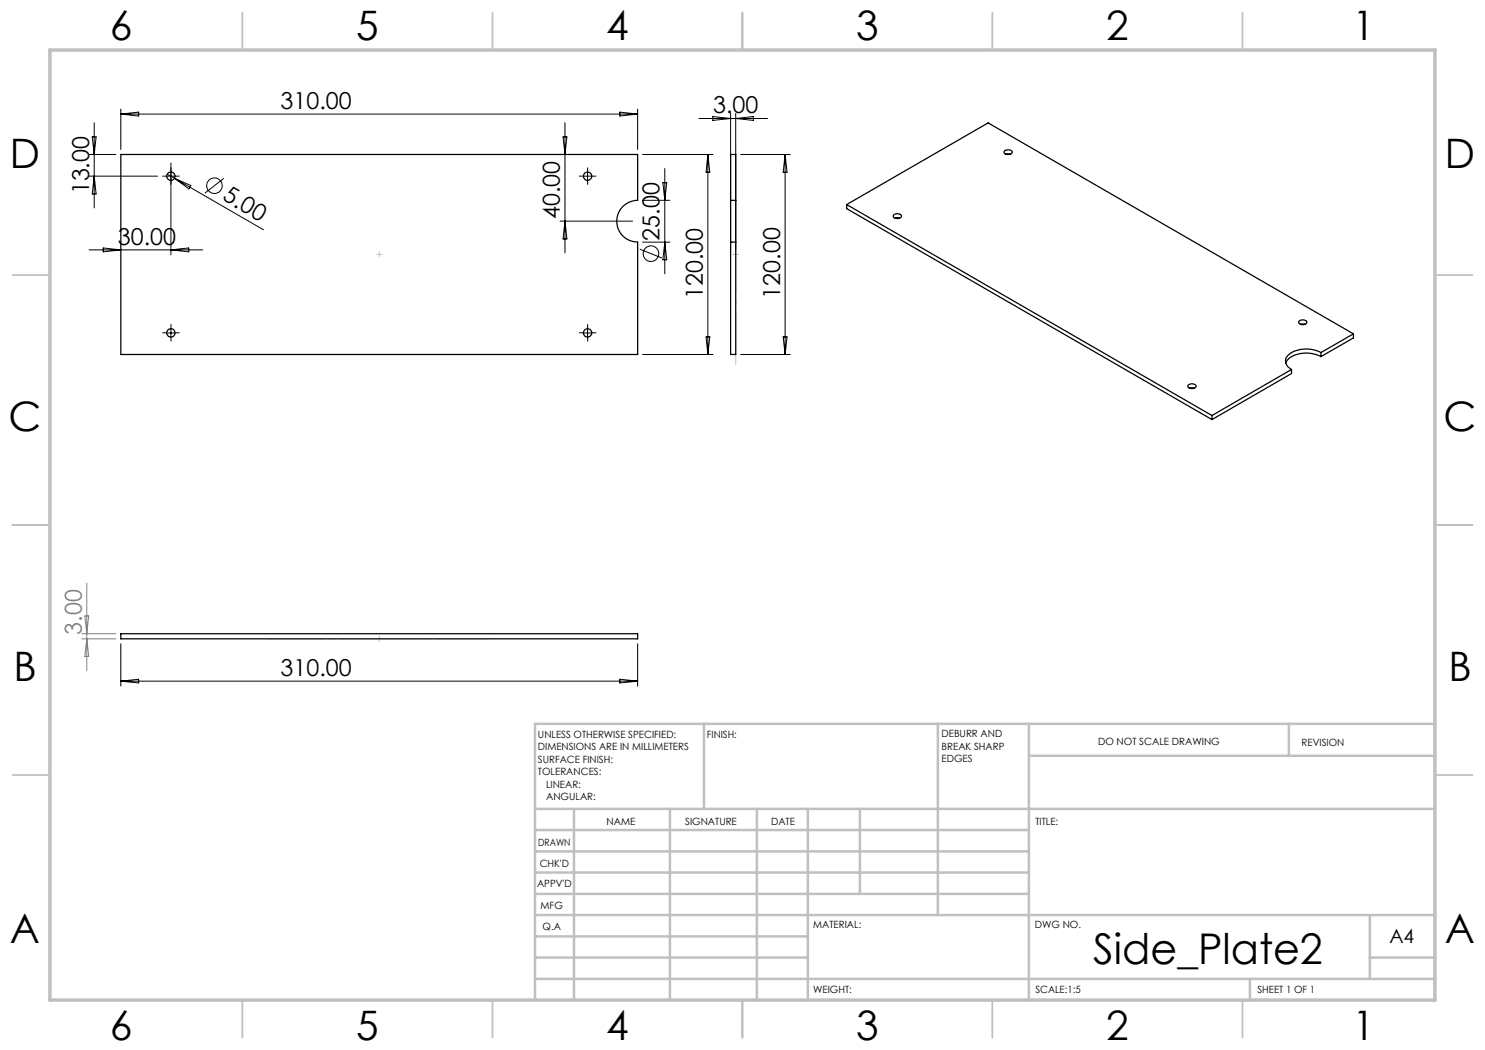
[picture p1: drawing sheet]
<svg xmlns="http://www.w3.org/2000/svg" width="297mm" height="210mm" viewBox="0 0 297 210" stroke-linecap="round" stroke-linejoin="round" font-family="sans-serif">
<g fill="none" stroke="#000" stroke-width=".2">
<path d="M17.9 35.2h13.6M17.9 30.9h5.3M18.5 27.4h.7l-.4 3.5zM18.8 24.5v17.1M18.8 35.2l.4 3.6h-.7zM24.2 21.8v8.1M24.2 22.8h103.3M24.2 22.8l3.5-.4v.8zM33.3 35.2h1.7M33.4 34.8l1.5 .9M34.2 32.6v18.4M34.9 35.7l17.8 10.3"/>
<path d="M34.9 35.7l3.3 1.4-.4 .7zM44.8 35.7l-3.8 2.9M112.6 27.4h.8l-.4 3.5zM113 24.5v26.1M116.7 35.2h1.7M117.5 34.4v1.7M124 22.4l3.5 .4-3.5 .4zM127.5 21.8v8.1M128.5 30.9h14.1M132.6 36.5h.7l-.3 3.6zM133 33.7v21.1M139.8 23.7h13.7"/>
<path d="M141.6 30.9v40M141.6 30.9l.4 3.6h-.8zM142.6 23.3l3.5 .4-3.5 .4zM146.1 22.7v27.2M147.1 22.7v27.2M147.1 23.7l3.6-.4v.8zM148.1 30.9h9.9M157 30.9l.4 3.6h-.8zM157 30.9v40M17.8 50h22.7M20.6 49.6l3.6 .4-3.6 .4zM34.2 50l3.5-.4v.8z"/>
<path d="M112 44.2h14.5M113 44.2l.4 3.6h-.8zM128 49.8l4.4 1.8M128.5 40.1h5.5M128.5 48.4h5.5M133 48.4l.3 3.6h-.7zM33.3 66.6h1.7M34.2 65.7v1.7M116.7 66.6h1.7M117.5 65.7v1.7M128.5 70.9h14.1M141.2 67.4h.8l-.4 3.5z"/>
<path d="M148.1 70.9h9.9M156.6 67.4h.8l-.4 3.5zM24.2 128.8v8.4M24.2 136.2l3.5-.4v.8zM24.2 136.2h103.3M124 135.8l3.5 .4-3.5 .4zM127.5 128.8v8.4"/>
<circle cx="42.9" cy="37.1" r="1.55"/>
<circle cx="130.2" cy="50.7" r="1.56"/>
</g>
<g fill="none" stroke="#000" stroke-width=".2" stroke-dasharray="15.2 1.3 1.3 1.3">
<path d="M33.4 35.2h-.9M34.2 34.4v-.8M34.2 36.1v.8M35 35.2h.9M116.7 35.2h-.8M117.5 34.4v-.8M117.5 36.1v.8M118.4 35.2h.8M33.4 66.6h-.9M34.2 65.7v-.8M34.2 67.4v.8M35 66.6h.9"/>
<path d="M116.7 66.6h-.8M117.5 65.7v-.8M117.5 67.4v.8M118.4 66.6h.8"/>
</g>
<path d="M75.3 50.9h1.1M75.9 51.4v-1.1M146.6 50.9h1.1M75.9 128.3v-1.1" fill="none" stroke="#c0c0c0" stroke-width=".2" stroke-dasharray="15.2 1.3 1.3 1.3"/>
<path d="M147.1 28.9v44M97.9 127.7h-44" fill="none" stroke="#c0c0c0" stroke-width=".2" stroke-dasharray="15.2 1.3 1.3 1.3" stroke-dashoffset="4.7"/>
<g fill="none" stroke="#c0c0c0" stroke-width=".35">
<path d="M48.5 2.5v7.5M98.5 2.5v7.5M148.5 2.5v7.5M198.5 2.5v7.5M248.5 2.5v7.5M2.5 55h7.5M287 55h7.5M2.5 105h7.5M287 105h7.5M2.5 155h7.5M287 155h7.5M48.5 200v7.5"/>
<path d="M98.5 200v7.5M148.5 200v7.5M198.5 200v7.5M248.5 200v7.5"/>
</g>
<g fill="none" stroke="#c0c0c0" stroke-width=".5">
<path d="M140.8 144.8v17M187.6 144.8v38.2M205.8 144.8v55.2M205.8 151.2h81.2M257.8 144.8v6.4M287 144.8h-180v55.2M107 161.8h180M107 178.8h98.8M107 174.5h98.8M107 170.3h98.8M107 166h98.8M114.8 161.8v38.2"/>
<path d="M134 161.8v38.2M151.4 161.8v38.2M161.6 161.8v38.2M172 161.8v17M107 195.8h180M107 191.5h54.6M107 187.3h54.6M107 183h180M250 195.8v4.2M274 191.5h13M274 183v12.8"/>
</g>
<path d="M10 10h277v190h-277z" fill="none" stroke="#c0c0c0" stroke-width=".7"/>
<path d="M17.4 116.6v17.5M16.4 126.7h6.8M16.4 127.8h6.8M17 123.2h.7l-.3 3.5zM17.4 127.8l.3 3.5h-.7z" fill="none" stroke="#808080" stroke-width=".2"/>
<g fill="none" stroke="#000" stroke-width=".25">
<path d="M24.2 30.9h103.3v9.2a4.2 4.2 0 0 0-4.1 4.1 4.2 4.2 0 0 0 4.1 4.2v22.5h-103.3zM200.9 30.2a1.02 1.02 0 0 1 1.6 .3 .97 .97 0 0 1-1.7-.1zM201.2 30.9h.9M146.1 40.1v8.3M146.1 48.4v22.5h1v-22.5M146.1 40.1v-9.2h1v9.2M146.1 40.1h1M146.1 48.4h1M147.1 40.1v8.3M169.3 40.9v.8l73.1 42.2M169.3 40.9l73.1 42.2M169.3 40.9l28.3-16.3 73.1 42.2"/>
<path d="M178.7 43a1 1 0 0 1 1.6 .3 1.07 1.07 0 0 1-1.7 0zM179 43.6h.9M237.6 77a.97 .97 0 0 1 1.6 .3 .97 .97 0 0 1-1.6-.1zM237.9 77.6h.9M258.3 73.9l-15.9 9.2M258.3 73.9v.8l-15.9 9.2M259.8 64.2a1.1 1.1 0 0 1 1.6 .2 .89 .89 0 0 1-.9 .5 .89 .89 0 0 1-.8-.5zM260.1 64.9h.9M264.2 70.5a6 6 0 0 0-6.7 .7 1.7 1.7 0 0 0 .8 2.7M264.2 71.3a6 6 0 0 0-6.7 .7l-.4 .6M264.2 70.5v.8M270.7 66.8l-6.5 3.7"/>
<path d="M270.7 66.8v.8l-6.5 3.7M242.4 83.1v.8M24.2 126.7h103.3v1.1h-103.3z"/>
<circle cx="34.2" cy="35.2" r=".83"/>
<circle cx="117.5" cy="35.2" r=".82"/>
<circle cx="34.2" cy="66.6" r=".83"/>
<circle cx="117.5" cy="66.6" r=".83"/>
</g>
<text font-size="8.5" x="218.7" y="192.7">Side_Plate2</text>
<g font-size="8.1">
<text x="22" y="8">6</text>
<text x="71.2" y="8">5</text>
<text x="121.2" y="8">4</text>
<text x="171.3" y="8">3</text>
<text x="221.3" y="8">2</text>
<text x="270.5" y="8">1</text>
<text x="2" y="33.6">D</text>
<text x="289" y="33.6">D</text>
<text x="1.7" y="86.1">C</text>
<text x="288.7" y="86.1">C</text>
<text x="2.7" y="136.1">B</text>
<text x="289.7" y="136.1">B</text>
<text x="2" y="188.6">A</text>
<text x="289" y="188.6">A</text>
<text x="22" y="208">6</text>
<text x="71.2" y="208">5</text>
<text x="121.2" y="208">4</text>
<text x="171.3" y="208">3</text>
<text x="221.3" y="208">2</text>
<text x="270.5" y="208">1</text>
</g>
<g font-size="4.7">
<text x="56.1" y="21.8">310.00</text>
<text x="142.6" y="22.7">3.00</text>
<text x="17.8" y="38.9" transform="rotate(-90 17.8 38.9)">13.00</text>
<text x="44.3" y="39.9" transform="rotate(30 44.3 39.9)">5.00</text>
<text x="112" y="43.8" transform="rotate(-90 112 43.8)">40.00</text>
<text x="23.6" y="49">30.00</text>
<text x="131.9" y="48.1" transform="rotate(-90 131.9 48.1)">25.00</text>
<text x="140.6" y="59.8" transform="rotate(-90 140.6 59.8)">120.00</text>
<text x="156" y="59.7" transform="rotate(-90 156 59.7)">120.00</text>
<text x="56.1" y="135.2">310.00</text>
</g>
<text font-size="4.7" fill="#808080" x="16.4" y="126.9" transform="rotate(-90 16.4 126.9)">3.00</text>
<text font-size="3.9" x="277.9" y="188.5">A4</text>
<g font-size="2">
<text x="107.6" y="147.6">UNLESS OTHERWISE SPECIFIED:</text>
<text x="141.4" y="147.6">FINISH:</text>
<text x="188.3" y="147.5">DEBURR AND</text>
<text x="188.3" y="150">BREAK SHARP</text>
<text x="219.6" y="149">DO NOT SCALE DRAWING</text>
<text x="260.3" y="149.2">REVISION</text>
<text x="107.6" y="150.1">DIMENSIONS ARE IN MILLIMETERS</text>
<text x="107.6" y="152.6">SURFACE FINISH:</text>
<text x="107.6" y="155.1">TOLERANCES:</text>
<text x="188.3" y="152.5">EDGES</text>
<text x="109.2" y="157.6">LINEAR:</text>
<text x="109.2" y="160.1">ANGULAR:</text>
<text x="121.3" y="165">NAME</text>
<text x="137" y="164.9">SIGNATURE</text>
<text x="154.2" y="164.9">DATE</text>
<text x="207.1" y="164.9">TITLE:</text>
<text x="107.6" y="169.1">DRAWN</text>
<text x="107.9" y="173.3">CHK'D</text>
<text x="107.4" y="177.4">APPV'D</text>
<text x="108.1" y="181.8">MFG</text>
<text x="108.5" y="186">Q.A</text>
<text x="162.6" y="185.5">MATERIAL:</text>
<text x="207" y="185.5">DWG NO.</text>
<text x="162.6" y="198.5">WEIGHT:</text>
<text x="207.1" y="198.6">SCALE:1:5</text>
<text x="251.5" y="198.6">SHEET 1 OF 1</text>
</g>
</svg>
